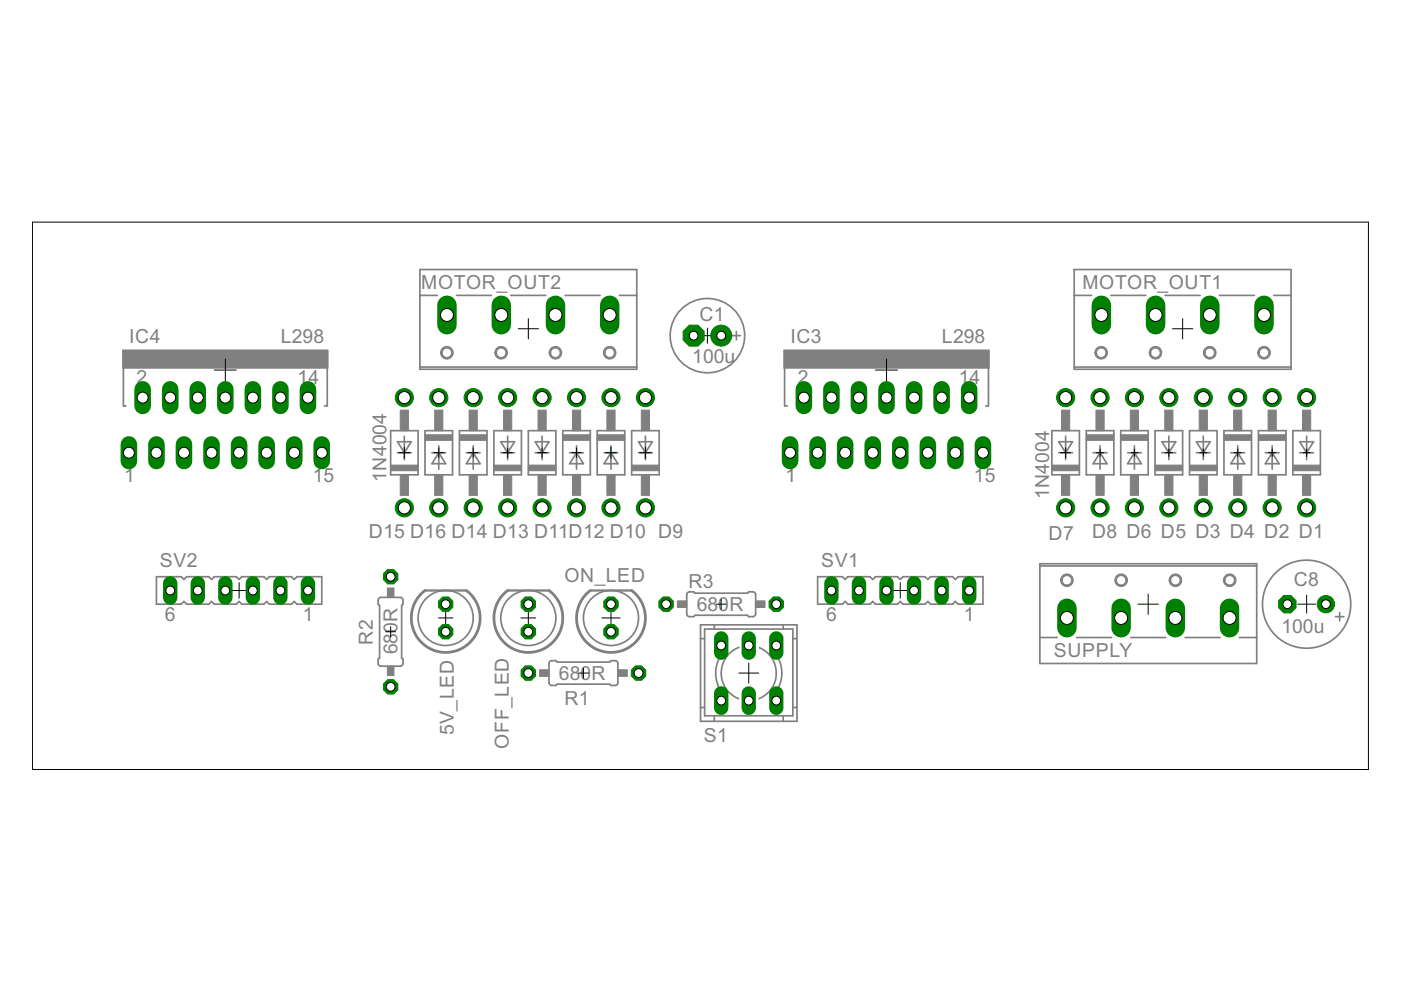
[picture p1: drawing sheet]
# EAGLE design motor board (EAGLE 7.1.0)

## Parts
5V_LED  LED5MM  [LED5MM]
C1  100u  CPOL-EUE2.5-7  [E2,5-7]
C8  100u  CPOL-EUE3.5-8  [E3,5-8]
D1  1N4004  [DO41-10]
D2  1N4004  [DO41-10]
D3  1N4004  [DO41-10]
D4  1N4004  [DO41-10]
D5  1N4004  [DO41-10]
D6  1N4004  [DO41-10]
D7  1N4004  [DO41-10]
D8  1N4004  [DO41-10]
D9  1N4004  [DO41-10]
D10  1N4004  [DO41-10]
D11  1N4004  [DO41-10]
D12  1N4004  [DO41-10]
D13  1N4004  [DO41-10]
D14  1N4004  [DO41-10]
D15  1N4004  [DO41-10]
D16  1N4004  [DO41-10]
IC3  L298  [MULTIWATT-15]
IC4  L298  [MULTIWATT-15]
MOTOR_OUT1  W237-4  [W237-4]
MOTOR_OUT2  W237-4  [W237-4]
OFF_LED  LED5MM  [LED5MM]
ON_LED  LED5MM  [LED5MM]
R1  680R  R-US_0207/10  [0207/10]
R2  680R  R-US_0207/10  [0207/10]
R3  680R  R-US_0207/10  [0207/10]
S1  9077-2  [9077-2]
SUPPLY  W237-4  [W237-4]
SV1  FE06-1  [FE06]
SV2  FE06-1  [FE06]

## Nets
+5V: C1.+ IC3.9(VCC) IC4.9(VCC) R2.2 SUPPLY.3
+15V: C8.+ D1.C D3.C D5.C D7.C D9.C D11.C D13.C D15.C IC3.4(VS) IC4.4(VS) R3.2 S1.4(2:S)
ENABLE_A: IC3.6(ENABLE_A) SV1.2
ENABLE_B: IC3.11(ENABLE_B) SV1.1
ENABLE_C: IC4.6(ENABLE_A) SV2.2
ENABLE_D: IC4.11(ENABLE_B) SV2.1
GND: 5V_LED.K(C) C1.- C8.- D2.A D4.A D6.A D8.A D10.A D12.A D14.A D16.A IC3.1(SEN_A) IC3.8(GND) IC3.15(SEN_B) IC4.1(SEN_A) IC4.8(GND) IC4.15(SEN_B) OFF_LED.K(C) ON_LED.K(C) SUPPLY.2 SUPPLY.4
INPUT_1: IC3.5(INPUT1) SV1.6
INPUT_2: IC3.7(INPUT2) SV1.5
INPUT_3: IC3.10(INPUT3) SV1.4
INPUT_4: IC3.12(INPUT4) SV1.3
INPUT_5: IC4.5(INPUT1) SV2.6
INPUT_6: IC4.7(INPUT2) SV2.5
INPUT_7: IC4.10(INPUT3) SV2.4
INPUT_8: IC4.12(INPUT4) SV2.3
N$1: ON_LED.A R3.1
N$2: OFF_LED.A R1.1
N$3: 5V_LED.A R2.1
N$4: S1.5(2:P) SUPPLY.1
N$5: R1.2 S1.6(2:O)
OUT_M1: D1.A D2.C IC3.2(OUT1) MOTOR_OUT1.1
OUT_M2: D3.A D4.C IC3.3(OUT2) MOTOR_OUT1.2
OUT_M3: D5.A D6.C IC3.13(OUT3) MOTOR_OUT1.3
OUT_M4: D7.A D8.C IC3.14(OUT4) MOTOR_OUT1.4
OUT_M5: D9.A D10.C IC4.2(OUT1) MOTOR_OUT2.1
OUT_M6: D11.A D12.C IC4.3(OUT2) MOTOR_OUT2.2
OUT_M7: D13.A D14.C IC4.13(OUT3) MOTOR_OUT2.3
OUT_M8: D15.A D16.C IC4.14(OUT4) MOTOR_OUT2.4
Unconnected: S1.1(1:S) S1.2(1:P) S1.3(1:O)

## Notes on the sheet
- Bè - Singh - Rosa
- 3
